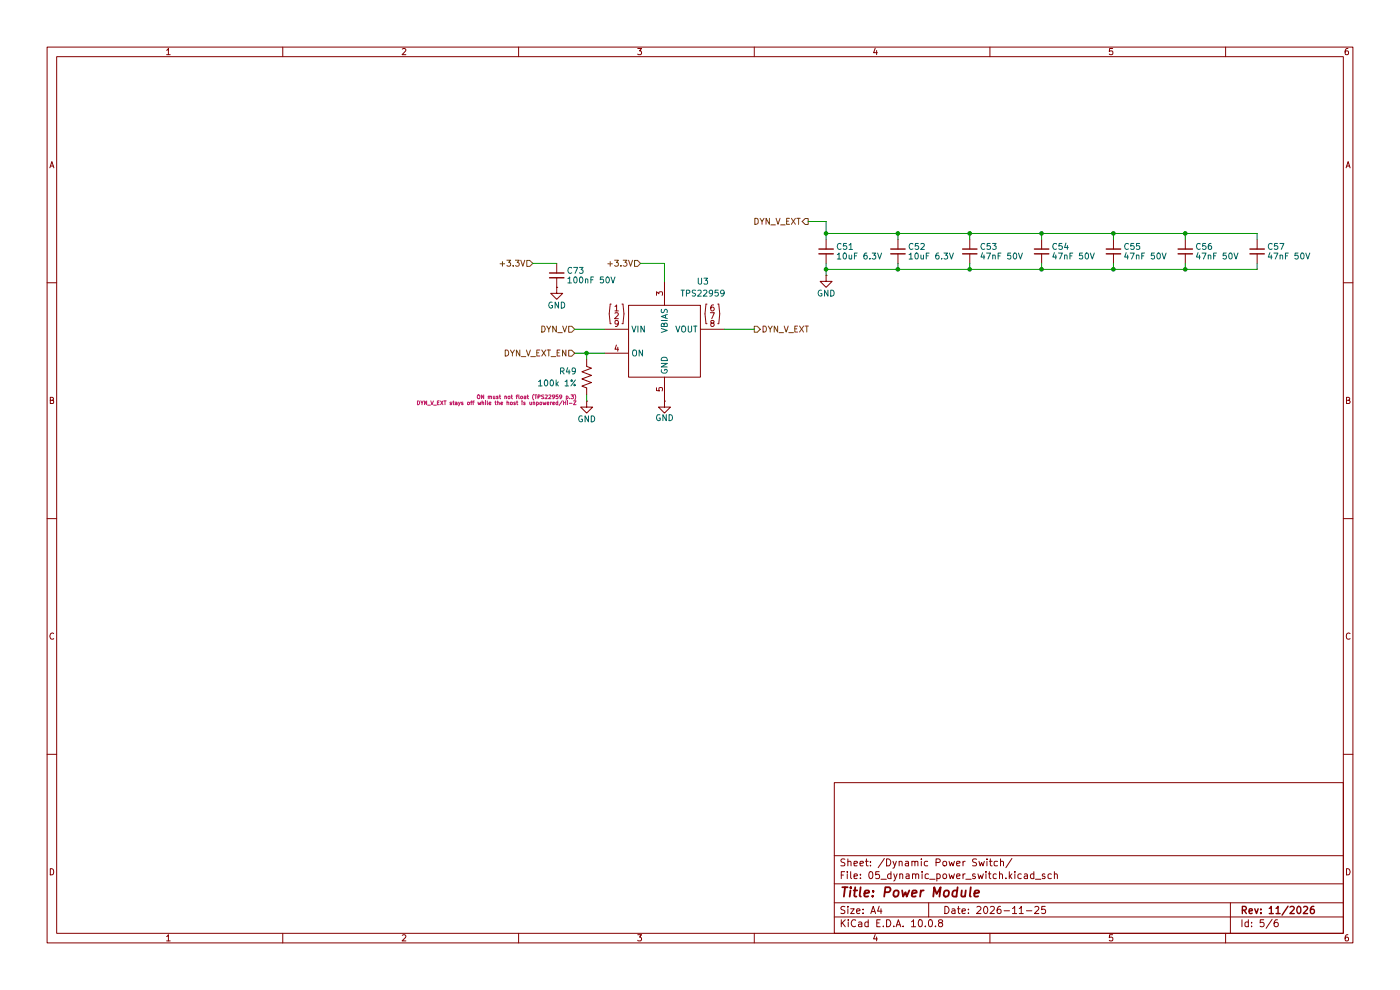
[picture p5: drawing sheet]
(kicad_sch
 (version 20260306)
 (generator "eeschema")
 (generator_version "10.0")
 (paper "A4")
 (title_block
  (title "Power Module")
  (date "2026-11-25")
  (rev "11/2026"))
 (lib_symbols
  (symbol "000_project_symbols:TPS22959" (exclude_from_sim no) (in_bom yes) (on_board yes)
   (in_pos_files yes)
   (duplicate_pin_numbers_are_jumpers no)
   (property "Reference" "U" (at 9.906 11.43 0) (show_name no) (do_not_autoplace no) (effects (font (size 1.27 1.27))))
   (property "Value" "TPS22959" (at 9.906 9.398 0) (show_name no) (do_not_autoplace no) (effects (font (size 1.27 1.27))))
   (property "Footprint" "000_project_footprints:TPS22959DNYR" (at 0 -25.146 0) (show_name no) (do_not_autoplace no) (hide yes) (effects (font (size 1.27 1.27))))
   (property "Datasheet" "https://www.ti.com/lit/ds/symlink/tps22959.pdf" (at 0 0 0) (show_name no) (do_not_autoplace no) (hide yes) (effects (font (size 1.27 1.27))))
   (property "Description" "-40℃~+85℃ 1 15A 4.4mΩ 800mV~5.5V Active High Load Switch WSON-8-EP(3x3) Power Distribution Switches ROHS" (at 0 0 0) (show_name no) (do_not_autoplace no) (hide yes) (effects (font (size 1.27 1.27))))
   (property "Manufacturer" "Texas Instruments" (at 0 0 0) (show_name no) (do_not_autoplace no) (hide yes) (effects (font (size 1.27 1.27))))
   (property "Manufacturer Part" "TPS22959DNYR" (at 0 0 0) (show_name no) (do_not_autoplace no) (hide yes) (effects (font (size 1.27 1.27))))
   (symbol "TPS22959_0_1"
    (rectangle (start -7.62 7.62) (end 7.62 -7.62) (stroke (width 0) (type default)) (fill (type none))))
   (symbol "TPS22959_1_1"
    (pin power_in line (at 0 12.7 270) (length 5.08) (name "VBIAS" (effects (font (size 1.27 1.27)))) (number "3" (effects (font (size 1.27 1.27)))))
    (pin input line (at -12.7 -2.54 0) (length 5.08) (name "ON" (effects (font (size 1.27 1.27)))) (number "4" (effects (font (size 1.27 1.27)))))
    (pin power_in line (at 0 -12.7 90) (length 5.08) (name "GND" (effects (font (size 1.27 1.27)))) (number "5" (effects (font (size 1.27 1.27)))))
    (pin power_in line (at -12.7 2.54 0) (length 5.08) (name "VIN" (effects (font (size 1.27 1.27)))) (number "[1,2,9]" (effects (font (size 1.27 1.27)))))
    (pin power_out line (at 12.7 2.54 180) (length 5.08) (name "VOUT" (effects (font (size 1.27 1.27)))) (number "[6,7,8]" (effects (font (size 1.27 1.27))))))
   (embedded_fonts no))
  (symbol "Device:C_Small"
   (pin_numbers (hide yes))
   (pin_names
    (offset 0.254) (hide yes)) (exclude_from_sim no) (in_bom yes) (on_board yes)
   (in_pos_files yes)
   (duplicate_pin_numbers_are_jumpers no)
   (property "Reference" "C" (at 0.254 1.778 0) (show_name no) (do_not_autoplace no) (effects (font (size 1.27 1.27)) (justify left)))
   (property "Value" "C_Small" (at 0.254 -2.032 0) (show_name no) (do_not_autoplace no) (effects (font (size 1.27 1.27)) (justify left)))
   (property "Footprint" "" (at 0 0 0) (show_name no) (do_not_autoplace no) (hide yes) (effects (font (size 1.27 1.27))))
   (property "Datasheet" "" (at 0 0 0) (show_name no) (do_not_autoplace no) (hide yes) (effects (font (size 1.27 1.27))))
   (property "Description" "Unpolarized capacitor, small symbol" (at 0 -10.16 0) (show_name no) (do_not_autoplace no) (hide yes) (effects (font (size 1.27 1.27))))
   (symbol "C_Small_0_1"
    (polyline (pts (xy -1.524 0.508) (xy 1.524 0.508)) (stroke (width 0.3048) (type default)) (fill (type none)))
    (polyline (pts (xy -1.524 -0.508) (xy 1.524 -0.508)) (stroke (width 0.3048) (type default)) (fill (type none))))
   (symbol "C_Small_1_1"
    (pin passive line (at 0 2.54 270) (length 2.032) (name "" (effects (font (size 1.27 1.27)))) (number "1" (effects (font (size 1.27 1.27)))))
    (pin passive line (at 0 -2.54 90) (length 2.032) (name "" (effects (font (size 1.27 1.27)))) (number "2" (effects (font (size 1.27 1.27))))))
   (embedded_fonts no))
  (symbol "Device:R_US"
   (pin_numbers (hide yes))
   (pin_names
    (offset 0)) (exclude_from_sim no) (in_bom yes) (on_board yes)
   (in_pos_files yes)
   (duplicate_pin_numbers_are_jumpers no)
   (property "Reference" "R" (at 2.54 0 90) (show_name no) (do_not_autoplace no) (effects (font (size 1.27 1.27))))
   (property "Value" "R_US" (at -2.54 0 90) (show_name no) (do_not_autoplace no) (effects (font (size 1.27 1.27))))
   (property "Footprint" "" (at 1.016 -0.254 90) (show_name no) (do_not_autoplace no) (hide yes) (effects (font (size 1.27 1.27))))
   (property "Datasheet" "" (at 0 0 0) (show_name no) (do_not_autoplace no) (hide yes) (effects (font (size 1.27 1.27))))
   (property "Description" "Resistor, US symbol" (at 0 0 0) (show_name no) (do_not_autoplace no) (hide yes) (effects (font (size 1.27 1.27))))
   (symbol "R_US_0_1"
    (polyline (pts (xy 0 2.286) (xy 0 2.54)) (stroke (width 0) (type default)) (fill (type none)))
    (polyline (pts (xy 0 2.286) (xy 1.016 1.905) (xy 0 1.524) (xy -1.016 1.143) (xy 0 0.762)) (stroke (width 0) (type default)) (fill (type none)))
    (polyline (pts (xy 0 0.762) (xy 1.016 0.381) (xy 0 0) (xy -1.016 -0.381) (xy 0 -0.762)) (stroke (width 0) (type default)) (fill (type none)))
    (polyline (pts (xy 0 -0.762) (xy 1.016 -1.143) (xy 0 -1.524) (xy -1.016 -1.905) (xy 0 -2.286)) (stroke (width 0) (type default)) (fill (type none)))
    (polyline (pts (xy 0 -2.286) (xy 0 -2.54)) (stroke (width 0) (type default)) (fill (type none))))
   (symbol "R_US_1_1"
    (pin passive line (at 0 3.81 270) (length 1.27) (name "" (effects (font (size 1.27 1.27)))) (number "1" (effects (font (size 1.27 1.27)))))
    (pin passive line (at 0 -3.81 90) (length 1.27) (name "" (effects (font (size 1.27 1.27)))) (number "2" (effects (font (size 1.27 1.27))))))
   (embedded_fonts no))
  (symbol "power:GND"
   (power global)
   (pin_numbers (hide yes))
   (pin_names
    (offset 0) (hide yes)) (exclude_from_sim no) (in_bom yes) (on_board yes)
   (in_pos_files yes)
   (duplicate_pin_numbers_are_jumpers no)
   (property "Reference" "#PWR" (at 0 -6.35 0) (show_name no) (do_not_autoplace no) (hide yes) (effects (font (size 1.27 1.27))))
   (property "Value" "GND" (at 0 -3.81 0) (show_name no) (do_not_autoplace no) (effects (font (size 1.27 1.27))))
   (property "Footprint" "" (at 0 0 0) (show_name no) (do_not_autoplace no) (hide yes) (effects (font (size 1.27 1.27))))
   (property "Datasheet" "" (at 0 0 0) (show_name no) (do_not_autoplace no) (hide yes) (effects (font (size 1.27 1.27))))
   (property "Description" "Power symbol creates a global label with name \"GND\" , ground" (at 0 0 0) (show_name no) (do_not_autoplace no) (hide yes) (effects (font (size 1.27 1.27))))
   (symbol "GND_0_1"
    (polyline (pts (xy 0 0) (xy 0 -1.27) (xy 1.27 -1.27) (xy 0 -2.54) (xy -1.27 -1.27) (xy 0 -1.27)) (stroke (width 0) (type default)) (fill (type none))))
   (symbol "GND_1_1"
    (pin power_in line (at 0 0 270) (length 0) (name "" (effects (font (size 1.27 1.27)))) (number "1" (effects (font (size 1.27 1.27))))))
   (embedded_fonts no)))
 (text "ON must not float (TPS22959 p.3)\nDYN_V_EXT stays off while the host is unpowered/Hi-Z"
  (exclude_from_sim no)
  (at 122.428 85.09 0)
  (effects (font (size 0.8 0.8) (color 194 0 122 1)) (justify right)))
 (junction
  (at 124.46 74.93)
  (diameter 0)
  (color 0 0 0 0))
 (junction
  (at 251.46 49.53)
  (diameter 0)
  (color 0 0 0 0))
 (junction
  (at 175.26 49.53)
  (diameter 0)
  (color 0 0 0 0))
 (junction
  (at 205.74 57.15)
  (diameter 0)
  (color 0 0 0 0))
 (junction
  (at 236.22 57.15)
  (diameter 0)
  (color 0 0 0 0))
 (junction
  (at 175.26 57.15)
  (diameter 0)
  (color 0 0 0 0))
 (junction
  (at 190.5 49.53)
  (diameter 0)
  (color 0 0 0 0))
 (junction
  (at 205.74 49.53)
  (diameter 0)
  (color 0 0 0 0))
 (junction
  (at 220.98 57.15)
  (diameter 0)
  (color 0 0 0 0))
 (junction
  (at 251.46 57.15)
  (diameter 0)
  (color 0 0 0 0))
 (junction
  (at 236.22 49.53)
  (diameter 0)
  (color 0 0 0 0))
 (junction
  (at 190.5 57.15)
  (diameter 0)
  (color 0 0 0 0))
 (junction
  (at 220.98 49.53)
  (diameter 0)
  (color 0 0 0 0))
 (wire
  (pts (xy 190.5 57.15) (xy 175.26 57.15))
  (stroke (width 0) (type default)))
 (wire
  (pts (xy 205.74 57.15) (xy 205.74 55.88))
  (stroke (width 0) (type default)))
 (wire
  (pts (xy 190.5 49.53) (xy 205.74 49.53))
  (stroke (width 0) (type default)))
 (wire
  (pts (xy 124.46 74.93) (xy 128.27 74.93))
  (stroke (width 0) (type default)))
 (wire
  (pts (xy 205.74 49.53) (xy 220.98 49.53))
  (stroke (width 0) (type default)))
 (wire
  (pts (xy 220.98 57.15) (xy 266.7 57.15))
  (stroke (width 0) (type default)))
 (wire
  (pts (xy 121.92 74.93) (xy 124.46 74.93))
  (stroke (width 0) (type default)))
 (wire
  (pts (xy 175.26 46.99) (xy 175.26 50.8))
  (stroke (width 0) (type default)))
 (wire
  (pts (xy 124.46 76.2) (xy 124.46 74.93))
  (stroke (width 0) (type default)))
 (wire
  (pts (xy 205.74 57.15) (xy 190.5 57.15))
  (stroke (width 0) (type default)))
 (wire
  (pts (xy 220.98 57.15) (xy 220.98 55.88))
  (stroke (width 0) (type default)))
 (wire
  (pts (xy 220.98 49.53) (xy 266.7 49.53))
  (stroke (width 0) (type default)))
 (wire
  (pts (xy 171.45 46.99) (xy 175.26 46.99))
  (stroke (width 0) (type default)))
 (wire
  (pts (xy 153.67 69.85) (xy 160.02 69.85))
  (stroke (width 0) (type default)))
 (wire
  (pts (xy 135.89 55.88) (xy 140.97 55.88))
  (stroke (width 0) (type default)))
 (wire
  (pts (xy 220.98 57.15) (xy 205.74 57.15))
  (stroke (width 0) (type default)))
 (wire
  (pts (xy 220.98 49.53) (xy 220.98 50.8))
  (stroke (width 0) (type default)))
 (wire
  (pts (xy 205.74 49.53) (xy 205.74 50.8))
  (stroke (width 0) (type default)))
 (wire
  (pts (xy 124.46 85.09) (xy 124.46 83.82))
  (stroke (width 0) (type default)))
 (wire
  (pts (xy 121.92 69.85) (xy 128.27 69.85))
  (stroke (width 0) (type default)))
 (wire
  (pts (xy 251.46 49.53) (xy 251.46 50.8))
  (stroke (width 0) (type default)))
 (wire
  (pts (xy 251.46 55.88) (xy 251.46 57.15))
  (stroke (width 0) (type default)))
 (wire
  (pts (xy 266.7 50.8) (xy 266.7 49.53))
  (stroke (width 0) (type default)))
 (wire
  (pts (xy 140.97 55.88) (xy 140.97 59.69))
  (stroke (width 0) (type default)))
 (wire
  (pts (xy 190.5 57.15) (xy 190.5 55.88))
  (stroke (width 0) (type default)))
 (wire
  (pts (xy 236.22 49.53) (xy 236.22 50.8))
  (stroke (width 0) (type default)))
 (wire
  (pts (xy 236.22 55.88) (xy 236.22 57.15))
  (stroke (width 0) (type default)))
 (wire
  (pts (xy 190.5 49.53) (xy 190.5 50.8))
  (stroke (width 0) (type default)))
 (wire
  (pts (xy 118.11 55.88) (xy 113.03 55.88))
  (stroke (width 0) (type default)))
 (wire
  (pts (xy 175.26 57.15) (xy 175.26 58.42))
  (stroke (width 0) (type default)))
 (wire
  (pts (xy 266.7 55.88) (xy 266.7 57.15))
  (stroke (width 0) (type default)))
 (wire
  (pts (xy 175.26 49.53) (xy 190.5 49.53))
  (stroke (width 0) (type default)))
 (wire
  (pts (xy 175.26 55.88) (xy 175.26 57.15))
  (stroke (width 0) (type default)))
 (hierarchical_label "+3.3V"
  (shape input)
  (at 135.89 55.88 180)
  (effects (font (size 1.27 1.27)) (justify right)))
 (hierarchical_label "DYN_V_EXT_EN"
  (shape input)
  (at 121.92 74.93 180)
  (effects (font (size 1.27 1.27)) (justify right)))
 (hierarchical_label "DYN_V"
  (shape input)
  (at 121.92 69.85 180)
  (effects (font (size 1.27 1.27)) (justify right)))
 (hierarchical_label "DYN_V_EXT"
  (shape output)
  (at 171.45 46.99 180)
  (effects (font (size 1.27 1.27)) (justify right)))
 (hierarchical_label "+3.3V"
  (shape input)
  (at 113.03 55.88 180)
  (effects (font (size 1.27 1.27)) (justify right)))
 (hierarchical_label "DYN_V_EXT"
  (shape output)
  (at 160.02 69.85 0)
  (effects (font (size 1.27 1.27)) (justify left)))
 (symbol
  (lib_id "power:GND")
  (at 124.46 85.09 0)
  (unit 1)
  (body_style 1)
  (exclude_from_sim no)
  (in_bom yes)
  (on_board yes)
  (in_pos_files yes)
  (dnp no)
  (property "Reference" "#PWR075" (at 124.46 91.44 0) (hide yes) (show_name no) (do_not_autoplace no) (effects (font (size 1.27 1.27))))
  (property "Value" "GND" (at 124.46 88.9 0) (show_name no) (do_not_autoplace no) (effects (font (size 1.27 1.27))))
  (property "Footprint" "" (at 124.46 85.09 0) (hide yes) (show_name no) (do_not_autoplace no) (effects (font (size 1.27 1.27))))
  (property "Datasheet" "" (at 124.46 85.09 0) (hide yes) (show_name no) (do_not_autoplace no) (effects (font (size 1.27 1.27))))
  (property "Description" "Power symbol creates a global label with name \"GND\" , ground" (at 124.46 85.09 0) (hide yes) (show_name no) (do_not_autoplace no) (effects (font (size 1.27 1.27))))
  (pin "1"))
 (symbol
  (lib_id "Device:C_Small")
  (at 251.46 53.34 0)
  (unit 1)
  (body_style 1)
  (exclude_from_sim no)
  (in_bom yes)
  (on_board yes)
  (in_pos_files yes)
  (dnp no)
  (property "Reference" "C56" (at 253.492 52.324 0) (show_name no) (do_not_autoplace no) (effects (font (size 1.27 1.27)) (justify left)))
  (property "Value" "47nF 50V" (at 253.492 54.356 0) (show_name no) (do_not_autoplace no) (effects (font (size 1.27 1.27)) (justify left)))
  (property "Footprint" "Capacitor_SMD:C_0402_1005Metric" (at 251.46 53.34 0) (hide yes) (show_name no) (do_not_autoplace no) (effects (font (size 1.27 1.27))))
  (property "Datasheet" "" (at 251.46 53.34 0) (hide yes) (show_name no) (do_not_autoplace no) (effects (font (size 1.27 1.27))))
  (property "Description" "Unpolarized capacitor, small symbol" (at 251.46 53.34 0) (hide yes) (show_name no) (do_not_autoplace no) (effects (font (size 1.27 1.27))))
  (property "LCSC" "C272875" (at 251.46 53.34 0) (hide yes) (show_name no) (do_not_autoplace no) (effects (font (size 1.27 1.27))))
  (property "Manufacturer" "YAGEO" (at 251.46 53.34 0) (hide yes) (show_name no) (do_not_autoplace no) (effects (font (size 1.27 1.27))))
  (property "Manufacturer Part" "CC0402KRX7R9BB473" (at 251.46 53.34 0) (hide yes) (show_name no) (do_not_autoplace no) (effects (font (size 1.27 1.27))))
  (pin "2")
  (pin "1"))
 (symbol
  (lib_id "power:GND")
  (at 118.11 60.96 0)
  (unit 1)
  (body_style 1)
  (exclude_from_sim no)
  (in_bom yes)
  (on_board yes)
  (in_pos_files yes)
  (dnp no)
  (property "Reference" "#PWR076" (at 118.11 67.31 0) (hide yes) (show_name no) (do_not_autoplace no) (effects (font (size 1.27 1.27))))
  (property "Value" "GND" (at 118.11 64.77 0) (show_name no) (do_not_autoplace no) (effects (font (size 1.27 1.27))))
  (property "Footprint" "" (at 118.11 60.96 0) (hide yes) (show_name no) (do_not_autoplace no) (effects (font (size 1.27 1.27))))
  (property "Datasheet" "" (at 118.11 60.96 0) (hide yes) (show_name no) (do_not_autoplace no) (effects (font (size 1.27 1.27))))
  (property "Description" "Power symbol creates a global label with name \"GND\" , ground" (at 118.11 60.96 0) (hide yes) (show_name no) (do_not_autoplace no) (effects (font (size 1.27 1.27))))
  (pin "1"))
 (symbol
  (lib_id "Device:C_Small")
  (at 220.98 53.34 0)
  (unit 1)
  (body_style 1)
  (exclude_from_sim no)
  (in_bom yes)
  (on_board yes)
  (in_pos_files yes)
  (dnp no)
  (property "Reference" "C54" (at 223.012 52.324 0) (show_name no) (do_not_autoplace no) (effects (font (size 1.27 1.27)) (justify left)))
  (property "Value" "47nF 50V" (at 223.012 54.356 0) (show_name no) (do_not_autoplace no) (effects (font (size 1.27 1.27)) (justify left)))
  (property "Footprint" "Capacitor_SMD:C_0402_1005Metric" (at 220.98 53.34 0) (hide yes) (show_name no) (do_not_autoplace no) (effects (font (size 1.27 1.27))))
  (property "Datasheet" "" (at 220.98 53.34 0) (hide yes) (show_name no) (do_not_autoplace no) (effects (font (size 1.27 1.27))))
  (property "Description" "Unpolarized capacitor, small symbol" (at 220.98 53.34 0) (hide yes) (show_name no) (do_not_autoplace no) (effects (font (size 1.27 1.27))))
  (property "LCSC" "C272875" (at 220.98 53.34 0) (hide yes) (show_name no) (do_not_autoplace no) (effects (font (size 1.27 1.27))))
  (property "Manufacturer" "YAGEO" (at 220.98 53.34 0) (hide yes) (show_name no) (do_not_autoplace no) (effects (font (size 1.27 1.27))))
  (property "Manufacturer Part" "CC0402KRX7R9BB473" (at 220.98 53.34 0) (hide yes) (show_name no) (do_not_autoplace no) (effects (font (size 1.27 1.27))))
  (pin "2")
  (pin "1"))
 (symbol
  (lib_id "Device:C_Small")
  (at 205.74 53.34 0)
  (unit 1)
  (body_style 1)
  (exclude_from_sim no)
  (in_bom yes)
  (on_board yes)
  (in_pos_files yes)
  (dnp no)
  (property "Reference" "C53" (at 207.772 52.324 0) (show_name no) (do_not_autoplace no) (effects (font (size 1.27 1.27)) (justify left)))
  (property "Value" "47nF 50V" (at 207.772 54.356 0) (show_name no) (do_not_autoplace no) (effects (font (size 1.27 1.27)) (justify left)))
  (property "Footprint" "Capacitor_SMD:C_0402_1005Metric" (at 205.74 53.34 0) (hide yes) (show_name no) (do_not_autoplace no) (effects (font (size 1.27 1.27))))
  (property "Datasheet" "" (at 205.74 53.34 0) (hide yes) (show_name no) (do_not_autoplace no) (effects (font (size 1.27 1.27))))
  (property "Description" "Unpolarized capacitor, small symbol" (at 205.74 53.34 0) (hide yes) (show_name no) (do_not_autoplace no) (effects (font (size 1.27 1.27))))
  (property "LCSC" "C272875" (at 205.74 53.34 0) (hide yes) (show_name no) (do_not_autoplace no) (effects (font (size 1.27 1.27))))
  (property "Manufacturer" "YAGEO" (at 205.74 53.34 0) (hide yes) (show_name no) (do_not_autoplace no) (effects (font (size 1.27 1.27))))
  (property "Manufacturer Part" "CC0402KRX7R9BB473" (at 205.74 53.34 0) (hide yes) (show_name no) (do_not_autoplace no) (effects (font (size 1.27 1.27))))
  (pin "2")
  (pin "1"))
 (symbol
  (lib_id "power:GND")
  (at 175.26 58.42 0)
  (unit 1)
  (body_style 1)
  (exclude_from_sim no)
  (in_bom yes)
  (on_board yes)
  (in_pos_files yes)
  (dnp no)
  (property "Reference" "#PWR072" (at 175.26 64.77 0) (hide yes) (show_name no) (do_not_autoplace no) (effects (font (size 1.27 1.27))))
  (property "Value" "GND" (at 175.26 62.23 0) (show_name no) (do_not_autoplace no) (effects (font (size 1.27 1.27))))
  (property "Footprint" "" (at 175.26 58.42 0) (hide yes) (show_name no) (do_not_autoplace no) (effects (font (size 1.27 1.27))))
  (property "Datasheet" "" (at 175.26 58.42 0) (hide yes) (show_name no) (do_not_autoplace no) (effects (font (size 1.27 1.27))))
  (property "Description" "Power symbol creates a global label with name \"GND\" , ground" (at 175.26 58.42 0) (hide yes) (show_name no) (do_not_autoplace no) (effects (font (size 1.27 1.27))))
  (pin "1"))
 (symbol
  (lib_id "power:GND")
  (at 140.97 85.09 0)
  (unit 1)
  (body_style 1)
  (exclude_from_sim no)
  (in_bom yes)
  (on_board yes)
  (in_pos_files yes)
  (dnp no)
  (property "Reference" "#PWR039" (at 140.97 91.44 0) (hide yes) (show_name no) (do_not_autoplace no) (effects (font (size 1.27 1.27))))
  (property "Value" "GND" (at 140.97 88.646 0) (show_name no) (do_not_autoplace no) (effects (font (size 1.27 1.27))))
  (property "Footprint" "" (at 140.97 85.09 0) (hide yes) (show_name no) (do_not_autoplace no) (effects (font (size 1.27 1.27))))
  (property "Datasheet" "" (at 140.97 85.09 0) (hide yes) (show_name no) (do_not_autoplace no) (effects (font (size 1.27 1.27))))
  (property "Description" "Power symbol creates a global label with name \"GND\" , ground" (at 140.97 85.09 0) (hide yes) (show_name no) (do_not_autoplace no) (effects (font (size 1.27 1.27))))
  (pin "1"))
 (symbol
  (lib_id "Device:C_Small")
  (at 266.7 53.34 0)
  (unit 1)
  (body_style 1)
  (exclude_from_sim no)
  (in_bom yes)
  (on_board yes)
  (in_pos_files yes)
  (dnp no)
  (property "Reference" "C57" (at 268.732 52.324 0) (show_name no) (do_not_autoplace no) (effects (font (size 1.27 1.27)) (justify left)))
  (property "Value" "47nF 50V" (at 268.732 54.356 0) (show_name no) (do_not_autoplace no) (effects (font (size 1.27 1.27)) (justify left)))
  (property "Footprint" "Capacitor_SMD:C_0402_1005Metric" (at 266.7 53.34 0) (hide yes) (show_name no) (do_not_autoplace no) (effects (font (size 1.27 1.27))))
  (property "Datasheet" "" (at 266.7 53.34 0) (hide yes) (show_name no) (do_not_autoplace no) (effects (font (size 1.27 1.27))))
  (property "Description" "Unpolarized capacitor, small symbol" (at 266.7 53.34 0) (hide yes) (show_name no) (do_not_autoplace no) (effects (font (size 1.27 1.27))))
  (property "LCSC" "C272875" (at 266.7 53.34 0) (hide yes) (show_name no) (do_not_autoplace no) (effects (font (size 1.27 1.27))))
  (property "Manufacturer" "YAGEO" (at 266.7 53.34 0) (hide yes) (show_name no) (do_not_autoplace no) (effects (font (size 1.27 1.27))))
  (property "Manufacturer Part" "CC0402KRX7R9BB473" (at 266.7 53.34 0) (hide yes) (show_name no) (do_not_autoplace no) (effects (font (size 1.27 1.27))))
  (pin "2")
  (pin "1"))
 (symbol
  (lib_id "Device:C_Small")
  (at 236.22 53.34 0)
  (unit 1)
  (body_style 1)
  (exclude_from_sim no)
  (in_bom yes)
  (on_board yes)
  (in_pos_files yes)
  (dnp no)
  (property "Reference" "C55" (at 238.252 52.324 0) (show_name no) (do_not_autoplace no) (effects (font (size 1.27 1.27)) (justify left)))
  (property "Value" "47nF 50V" (at 238.252 54.356 0) (show_name no) (do_not_autoplace no) (effects (font (size 1.27 1.27)) (justify left)))
  (property "Footprint" "Capacitor_SMD:C_0402_1005Metric" (at 236.22 53.34 0) (hide yes) (show_name no) (do_not_autoplace no) (effects (font (size 1.27 1.27))))
  (property "Datasheet" "" (at 236.22 53.34 0) (hide yes) (show_name no) (do_not_autoplace no) (effects (font (size 1.27 1.27))))
  (property "Description" "Unpolarized capacitor, small symbol" (at 236.22 53.34 0) (hide yes) (show_name no) (do_not_autoplace no) (effects (font (size 1.27 1.27))))
  (property "LCSC" "C272875" (at 236.22 53.34 0) (hide yes) (show_name no) (do_not_autoplace no) (effects (font (size 1.27 1.27))))
  (property "Manufacturer" "YAGEO" (at 236.22 53.34 0) (hide yes) (show_name no) (do_not_autoplace no) (effects (font (size 1.27 1.27))))
  (property "Manufacturer Part" "CC0402KRX7R9BB473" (at 236.22 53.34 0) (hide yes) (show_name no) (do_not_autoplace no) (effects (font (size 1.27 1.27))))
  (pin "2")
  (pin "1"))
 (symbol
  (lib_id "Device:C_Small")
  (at 118.11 58.42 0)
  (unit 1)
  (body_style 1)
  (exclude_from_sim no)
  (in_bom yes)
  (on_board yes)
  (in_pos_files yes)
  (dnp no)
  (property "Reference" "C73" (at 120.142 57.404 0) (show_name no) (do_not_autoplace no) (effects (font (size 1.27 1.27)) (justify left)))
  (property "Value" "100nF 50V" (at 120.142 59.436 0) (show_name no) (do_not_autoplace no) (effects (font (size 1.27 1.27)) (justify left)))
  (property "Footprint" "Capacitor_SMD:C_0402_1005Metric" (at 118.11 58.42 0) (hide yes) (show_name no) (do_not_autoplace no) (effects (font (size 1.27 1.27))))
  (property "Datasheet" "" (at 118.11 58.42 0) (hide yes) (show_name no) (do_not_autoplace no) (effects (font (size 1.27 1.27))))
  (property "Description" "Unpolarized capacitor, small symbol" (at 118.11 58.42 0) (hide yes) (show_name no) (do_not_autoplace no) (effects (font (size 1.27 1.27))))
  (property "LCSC" "C307331" (at 118.11 58.42 0) (hide yes) (show_name no) (do_not_autoplace no) (effects (font (size 1.27 1.27))))
  (property "Manufacturer" "Samsung Electro-Mechanics" (at 118.11 58.42 0) (hide yes) (show_name no) (do_not_autoplace no) (effects (font (size 1.27 1.27))))
  (property "Manufacturer Part" "CL05B104KB54PNC" (at 118.11 58.42 0) (hide yes) (show_name no) (do_not_autoplace no) (effects (font (size 1.27 1.27))))
  (pin "2")
  (pin "1"))
 (symbol
  (lib_id "Device:R_US")
  (at 124.46 80.01 0)
  (unit 1)
  (body_style 1)
  (exclude_from_sim no)
  (in_bom yes)
  (on_board yes)
  (in_pos_files yes)
  (dnp no)
  (property "Reference" "R49" (at 122.428 78.74 0) (show_name no) (do_not_autoplace no) (effects (font (size 1.27 1.27)) (justify right)))
  (property "Value" "100k 1%" (at 122.428 81.28 0) (show_name no) (do_not_autoplace no) (effects (font (size 1.27 1.27)) (justify right)))
  (property "Footprint" "Resistor_SMD:R_0402_1005Metric" (at 125.476 80.264 90) (hide yes) (show_name no) (do_not_autoplace no) (effects (font (size 1.27 1.27))))
  (property "Datasheet" "" (at 124.46 80.01 0) (hide yes) (show_name no) (do_not_autoplace no) (effects (font (size 1.27 1.27))))
  (property "Description" "Resistor, US symbol" (at 124.46 80.01 0) (hide yes) (show_name no) (do_not_autoplace no) (effects (font (size 1.27 1.27))))
  (property "LCSC" "C25741" (at 124.46 80.01 0) (hide yes) (show_name no) (do_not_autoplace no) (effects (font (size 1.27 1.27))))
  (property "Manufacturer" "UNI-ROYAL" (at 124.46 80.01 0) (hide yes) (show_name no) (do_not_autoplace no) (effects (font (size 1.27 1.27))))
  (property "Manufacturer Part" "0402WGF1003TCE" (at 124.46 80.01 0) (hide yes) (show_name no) (do_not_autoplace no) (effects (font (size 1.27 1.27))))
  (pin "1")
  (pin "2"))
 (symbol
  (lib_id "Device:C_Small")
  (at 190.5 53.34 0)
  (unit 1)
  (body_style 1)
  (exclude_from_sim no)
  (in_bom yes)
  (on_board yes)
  (in_pos_files yes)
  (dnp no)
  (property "Reference" "C52" (at 192.532 52.324 0) (show_name no) (do_not_autoplace no) (effects (font (size 1.27 1.27)) (justify left)))
  (property "Value" "10uF 6.3V" (at 192.532 54.356 0) (show_name no) (do_not_autoplace no) (effects (font (size 1.27 1.27)) (justify left)))
  (property "Footprint" "Capacitor_SMD:C_0402_1005Metric" (at 190.5 53.34 0) (hide yes) (show_name no) (do_not_autoplace no) (effects (font (size 1.27 1.27))))
  (property "Datasheet" "" (at 190.5 53.34 0) (hide yes) (show_name no) (do_not_autoplace no) (effects (font (size 1.27 1.27))))
  (property "Description" "Unpolarized capacitor, small symbol" (at 190.5 53.34 0) (hide yes) (show_name no) (do_not_autoplace no) (effects (font (size 1.27 1.27))))
  (property "LCSC" "C15525" (at 190.5 53.34 0) (hide yes) (show_name no) (do_not_autoplace no) (effects (font (size 1.27 1.27))))
  (property "Manufacturer" "Samsung Electro-Mechanics" (at 190.5 53.34 0) (hide yes) (show_name no) (do_not_autoplace no) (effects (font (size 1.27 1.27))))
  (property "Manufacturer Part" "CL05A106MQ5NUNC" (at 190.5 53.34 0) (hide yes) (show_name no) (do_not_autoplace no) (effects (font (size 1.27 1.27))))
  (pin "2")
  (pin "1"))
 (symbol
  (lib_id "000_project_symbols:TPS22959")
  (at 140.97 72.39 0)
  (unit 1)
  (body_style 1)
  (exclude_from_sim no)
  (in_bom yes)
  (on_board yes)
  (in_pos_files yes)
  (dnp no)
  (property "Reference" "U3" (at 149.098 59.69 0) (show_name no) (do_not_autoplace no) (effects (font (size 1.27 1.27))))
  (property "Value" "TPS22959" (at 149.098 62.23 0) (show_name no) (do_not_autoplace no) (effects (font (size 1.27 1.27))))
  (property "Footprint" "000_project_footprints:TPS22959DNYR" (at 140.97 97.536 0) (hide yes) (show_name no) (do_not_autoplace no) (effects (font (size 1.27 1.27))))
  (property "Datasheet" "https://www.ti.com/lit/ds/symlink/tps22959.pdf" (at 140.97 72.39 0) (hide yes) (show_name no) (do_not_autoplace no) (effects (font (size 1.27 1.27))))
  (property "Description" "-40℃~+85℃ 1 15A 4.4mΩ 800mV~5.5V Active High Load Switch WSON-8-EP(3x3) Power Distribution Switches ROHS" (at 140.97 72.39 0) (hide yes) (show_name no) (do_not_autoplace no) (effects (font (size 1.27 1.27))))
  (property "Manufacturer" "Texas Instruments" (at 140.97 72.39 0) (hide yes) (show_name no) (do_not_autoplace no) (effects (font (size 1.27 1.27))))
  (property "Manufacturer Part" "TPS22959DNYR" (at 140.97 72.39 0) (hide yes) (show_name no) (do_not_autoplace no) (effects (font (size 1.27 1.27))))
  (property "LCSC" "C2149902" (at 140.97 72.39 0) (hide yes) (show_name no) (do_not_autoplace no) (effects (font (size 1.27 1.27))))
  (pin "5")
  (pin "3")
  (pin "4")
  (pin "[1,2,9]")
  (pin "[6,7,8]"))
 (symbol
  (lib_id "Device:C_Small")
  (at 175.26 53.34 0)
  (unit 1)
  (body_style 1)
  (exclude_from_sim no)
  (in_bom yes)
  (on_board yes)
  (in_pos_files yes)
  (dnp no)
  (property "Reference" "C51" (at 177.292 52.324 0) (show_name no) (do_not_autoplace no) (effects (font (size 1.27 1.27)) (justify left)))
  (property "Value" "10uF 6.3V" (at 177.292 54.356 0) (show_name no) (do_not_autoplace no) (effects (font (size 1.27 1.27)) (justify left)))
  (property "Footprint" "Capacitor_SMD:C_0402_1005Metric" (at 175.26 53.34 0) (hide yes) (show_name no) (do_not_autoplace no) (effects (font (size 1.27 1.27))))
  (property "Datasheet" "" (at 175.26 53.34 0) (hide yes) (show_name no) (do_not_autoplace no) (effects (font (size 1.27 1.27))))
  (property "Description" "Unpolarized capacitor, small symbol" (at 175.26 53.34 0) (hide yes) (show_name no) (do_not_autoplace no) (effects (font (size 1.27 1.27))))
  (property "LCSC" "C15525" (at 175.26 53.34 0) (hide yes) (show_name no) (do_not_autoplace no) (effects (font (size 1.27 1.27))))
  (property "Manufacturer" "Samsung Electro-Mechanics" (at 175.26 53.34 0) (hide yes) (show_name no) (do_not_autoplace no) (effects (font (size 1.27 1.27))))
  (property "Manufacturer Part" "CL05A106MQ5NUNC" (at 175.26 53.34 0) (hide yes) (show_name no) (do_not_autoplace no) (effects (font (size 1.27 1.27))))
  (pin "2")
  (pin "1")))
